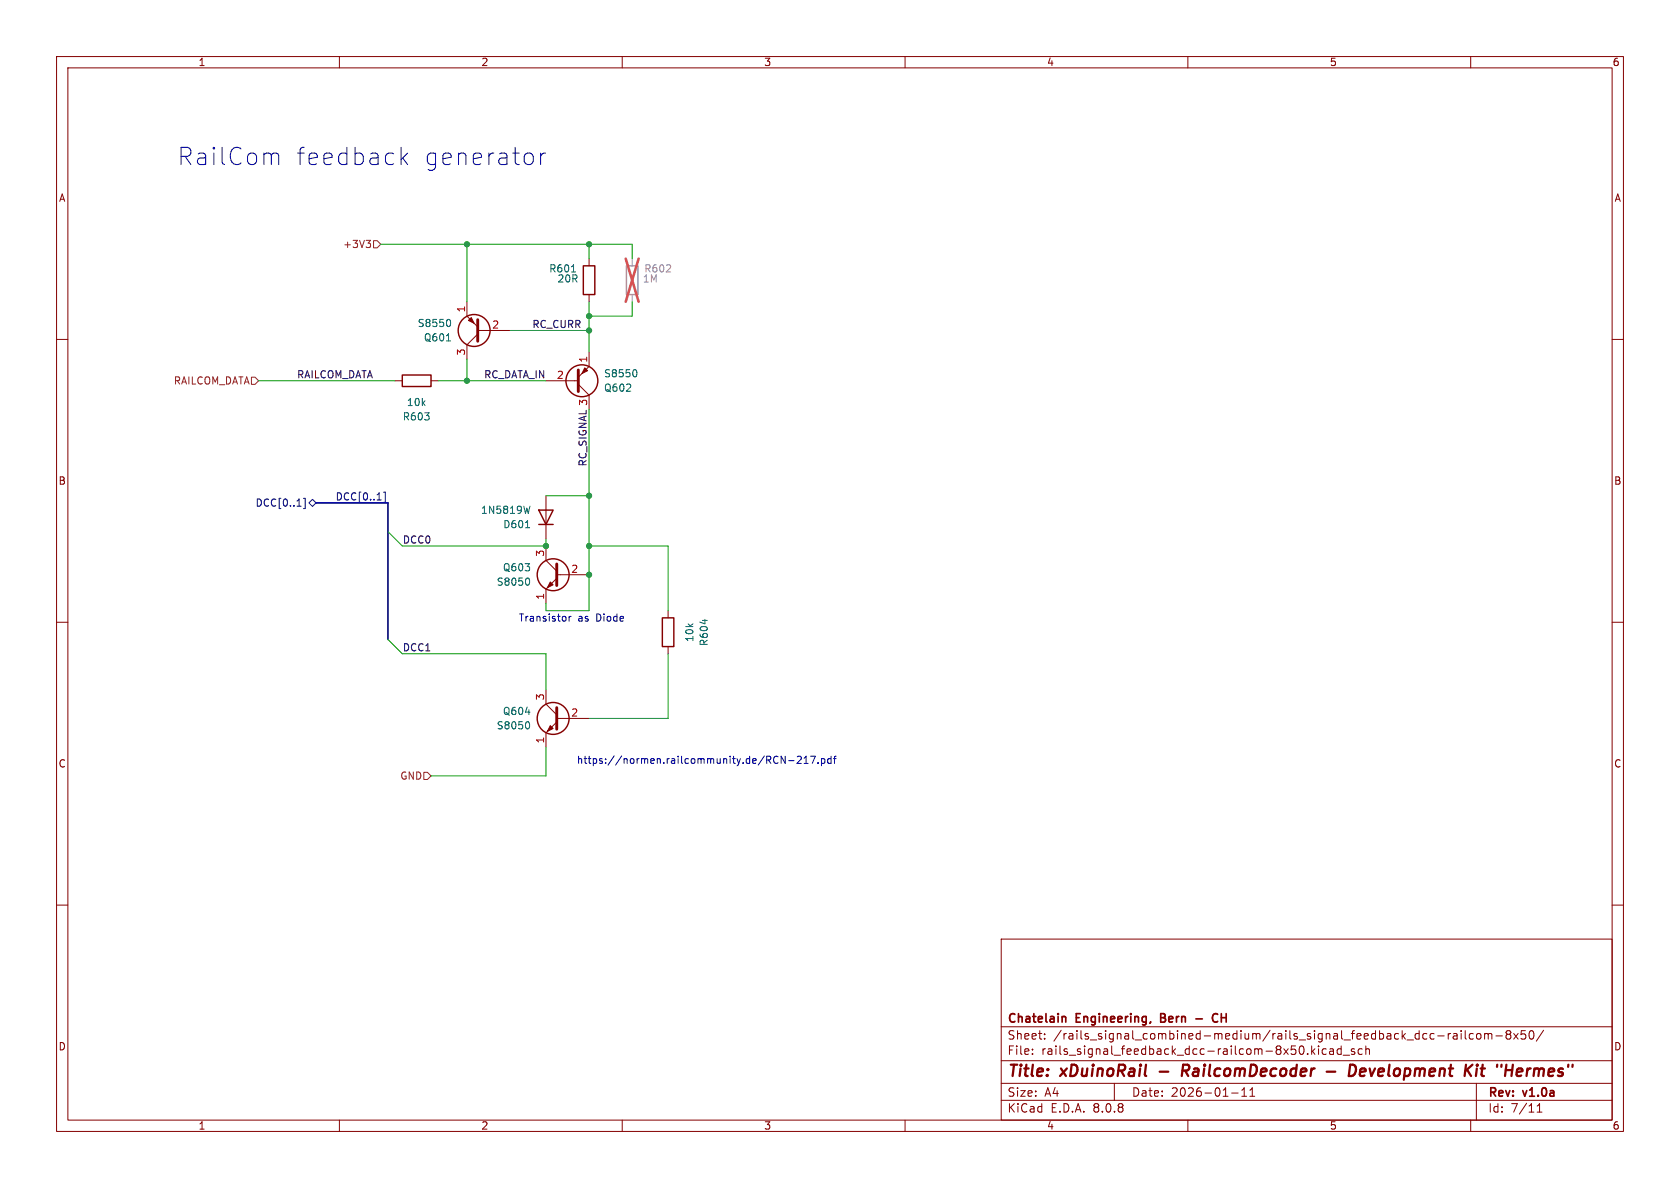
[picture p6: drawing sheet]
<svg xmlns="http://www.w3.org/2000/svg" width="297mm" height="210mm" viewBox="0 0 297 210" stroke-linecap="round" stroke-linejoin="round" font-family="sans-serif">
<g fill="none" stroke="#840000" stroke-width=".18">
<path d="M10 10h277v190h-277zM12 12h273v186h-273zM60 10v2M110 10v2M160 10v2M210 10v2M260 10v2M82.5 53.3v2.6l2 1.9M84.5 58.4h5.7M84.5 59.1l-2 1.9v2.5M104.1 45.7v1.3M104.1 52.1v1.2"/>
<path d="M10 60h2M69.8 67.3h1.3M76.2 67.3h1.3M96.5 67.3h5.7M102.2 67.9l1.9 2v2.5M104.1 62.2v2.6l-1.9 1.9M285 60h2M96.5 96.5v2.6l1.9 1.9M96.5 87.6v7.7M10 110h2M98.4 102.2l-1.9 1.9v2.6M98.4 101.6h5.7"/>
<path d="M118.1 108v1.2M118.1 114.3v1.3M285 110h2M96.5 121.9v2.6l1.9 1.9M98.4 127.6l-1.9 1.9v2.6M98.4 127h5.7M10 160h2M177 166h108v32h-108zM285 160h2M60 198v2M110 198v2M160 198v2"/>
<path d="M177 194.5h108M177 191.5h108M177 187.5h108M177 181.5h108M182.5 186.3v.1M182.5 185.5v.1M184.7 183.6v.1M184.7 182.8v.1M197 191.5v3M210 198v2M217.7 193.2h1.2M219.5 193.8h.9"/>
<path d="M219.5 192.7l.5-.4v1.5M221 193.8h.8M221 192.7l.4-.4v1.5M231.9 184.9v1.5M232 185.8l.5 .6M232.5 185.4l-.6 .6M233.1 185.4v1M234.5 185.5l-.5-.1-.3 .3v.4l.2 .2h.6M235.1 185.5h.6v.9M235.7 185.8h-.5a.29 .29 0 0 0-.2 .3 .29 .29 0 0 0 .2 .3l.5-.1M237.1 185.5l-.4-.1-.3 .3v.4l.1 .2h.6M237.1 184.9v1.5"/>
<path d="M237.5 186.5h1.1M239.5 185.5l-.4-.1-.2 .2 .1 .2 .5 .2v.3h-.6M240.8 185.5l-.4-.1-.3 .3v.4l.1 .2h.6M241.5 185.5l.2-.1 .3 .1 .1 .9M241.5 184.9v1.5M254.2 183.1h1.1M256 182.7v1M256.5 182.7l-.3 .1-.2 .2M257 182.8h.5l.1 .9M257.6 183.1h-.5a.29 .29 0 0 0-.2 .3 .29 .29 0 0 0 .2 .3l.5-.1M258.3 182.2v.1M258.3 182.7v1"/>
<path d="M259 182.2v1.3l.2 .2M260 198v2M260.5 182.8l-.5-.1-.3 .3v.4l.2 .2h.6M261 191.5v6.5M261.2 182.8l.3-.1 .3 .3v.4l-.3 .3-.3-.1-.2-.2v-.4zM262.5 182.8l.4-.1 .2 .2M262.5 182.7v1M263.1 182.9l.2-.2 .4 .1v.9M263.1 182.9v.8M264.5 183.1h1.1M266.5 182.8l-.3 .3 .1 .5 .2 .1 .5-.1 .1-.2-.1-.4-.2-.2M266.5 182.8l-.3-.2 .3-.4 .5 .1 .1 .2-.3 .3"/>
<path d="M266.5 182.8h.3M267.6 182.7l.8 1M268.4 182.7l-.8 1M269.7 182.2h-.7l-.1 .7 .2-.1h.5l.1 .3v.5l-.2 .1-.6-.1M270.5 182.3l.2-.1a.81 .81 0 0 1 .6 .6 .81 .81 0 0 1-.3 .8l-.2 .1a.81 .81 0 0 1-.3-1.4zM271.7 196.6h.9M271.7 195.5l.5-.4v1.5M272.9 182.1l-1.3 2"/>
</g>
<g fill="none" stroke="#840000" stroke-width=".4">
<path d="M205 189.4h1.5M209.5 189.3l.6 .9M209.9 188.2h-.7l-.3 2M210 189.2l-1 .1M234.5 189.4h1.6M238.4 190.2l.3-2h.5a1.08 1.08 0 0 1 .5 1.1 1.08 1.08 0 0 1-.8 .9M241.2 188.9l-.6 .1-.2 .9 .2 .3h.4M241.4 189.4l-1 .1M261.1 188.9l-.2 1.3M261.2 188.2l-.1 .2M261.2 188.2l-.1 .1v.1M261.2 188.2l.1 .1-.2 .1"/>
<path d="M261.8 188.9h.7M262.1 188.2l-.2 1.7 .1 .2 .3 .1M269.1 189l-.2-.1-.6 .1-.2 .9 .2 .3 .6-.1M269.1 189.4l-1 .1"/>
</g>
<path d="M188 179.7h.2l.2 .2v.8M205.2 179.9h.5M205.7 179.2h-.5v1.5h.6M215.3 179.3a.6 .6 0 0 0-.8 0 .6 .6 0 0 0-.2 .7 .56 .56 0 0 0 .3 .6 .56 .56 0 0 0 .7-.1M211.4 180.1h1.2" fill="none" stroke="#840000" stroke-width=".3"/>
<path d="M98.4 99.7v3.8M98.4 125.1v3.8" fill="none" stroke="#840000" stroke-width=".51"/>
<g fill="#840000" stroke="#840000" stroke-width=".18">
<path d="M97.3 102.9l.5 .5-1 .5z"/>
<path d="M83.3 56.1l.5 1.1-1-.6z"/>
<path d="M97.3 128.3l.5 .5-1 .5z"/>
<path d="M103.4 65l.5 .5-1 .5z"/>
</g>
<g fill="none" stroke="#840000" stroke-width=".25">
<path d="M103.1 47h2.1v5.1h-2.1zM71.1 66.3h5.1v2h-5.1zM95.2 90.2h2.6l-1.3 2.5zM95.2 92.7h2.6M117.1 109.2h2v5.1h-2z"/>
<circle cx="83.8" cy="58.4" r="2.82"/>
<circle cx="102.9" cy="67.3" r="2.82"/>
<circle cx="97.8" cy="101.6" r="2.82"/>
<circle cx="97.8" cy="127" r="2.82"/>
</g>
<path d="M79.4 56.5a.79 .79 0 0 1 0 1.2M101 48.1h.8M78.9 60.3h.8M112.3 65.3a.79 .79 0 0 1 0 1.3M92.9 93.3h.7M93.7 89.5l-.3 1.2M93.3 102.2a.79 .79 0 0 1 0 1.2M124.6 109.5v.8M93.3 127.6a.79 .79 0 0 1 0 1.2" fill="none" stroke="#006464" stroke-width=".18"/>
<g fill="#840000" stroke="#840000" stroke-width=".51">
<path d="M84.5 56.5v3.8z"/>
<path d="M102.2 65.4v3.8z"/>
</g>
<path d="M110.7 47h2.1v5.1h-2.1z" fill="none" stroke="#9c9b98" stroke-width=".25"/>
<path d="M111.8 45.7v1.3M111.8 52.1v1.2" fill="none" stroke="#9c9b98" stroke-width=".18"/>
<path d="M110.6 45.7l2.3 7.6M112.9 45.7l-2.3 7.6" fill="none" stroke="#e75356" stroke-width=".46"/>
<path d="M64.7 42.5h.8l-.4 .5M65.3 43l.2 .2v.3l-.2 .3M66 42.5h.7l.6 .7-.6 .6h-.7zM44.4 66.7h.7l.6 .6-.6 .6h-.7zM74.9 136.5h.7l.6 .7-.6 .6h-.7z" fill="none" stroke="#725600" stroke-width=".18"/>
<path d="M53.7 88.1h.3v1.8h-.3M54.6 88.9l.6-.6 .7 .6-.7 .6zM67.8 87h.3v1.8h-.3" fill="none" stroke="#000084" stroke-width=".18"/>
<g fill="none" stroke="#0000c2" stroke-width=".18">
<path d="M48.4 27.1l.7 .1 .2 .3v1.6M71.2 27.9l.9 1.2M72.1 27.1l-1.2 1.1M95.6 27.1v2M96.4 27.1a.78 .78 0 0 0-.8 .5M100.6 109v.8M101 109l-.4 .2M138.1 133.7l.7 1.2v-1.2M139.4 134.5h1M140.9 133.8l.5-.1 .3 .3-.8 .9h.8M142.1 134.9h.8M142.1 134l.4-.3v1.2"/>
<path d="M143.3 133.7h.8l-.5 1.2M144.6 134.8v.1M145.2 134.2l.4-.1 .2 .2-.1 .6h-.5M145.2 134.1v1.3M146.9 134.2l-.3-.1-.3 .2 .1 .6h.5M146.9 133.7v1.2M147.3 134.1h.5M147.8 133.7l-.3 .2v1"/>
</g>
<path d="M55.9 88.9h12.7v24.1" fill="none" stroke="#000084" stroke-width=".3"/>
<g fill="none" stroke="#009600" stroke-width=".18">
<path d="M67.3 43.2h44.5v2.5M82.5 43.2v10.1M90.2 58.4h13.9M104.1 43.2v2.5M104.1 53.3v8.9M111.8 53.3v2.6h-7.7M45.7 67.3h24.1M77.5 67.3h19M82.5 63.5v3.8M104.1 72.4v35.6h-7.6v-1.3M68.6 94l2.5 2.5h25.4v-1.2M96.5 87.6h7.6"/>
<path d="M104.1 96.5h14v11.5M68.6 113l2.5 2.6h25.4v6.3M118.1 115.6v11.4h-14M96.5 132.1v5.1h-20.3"/>
</g>
<g fill="#009600" stroke="#009600" stroke-width=".18">
<circle cx="104.1" cy="43.2" r=".46"/>
<circle cx="82.5" cy="67.3" r=".46"/>
<circle cx="104.1" cy="55.9" r=".46"/>
<circle cx="104.1" cy="58.4" r=".46"/>
<circle cx="82.5" cy="43.2" r=".46"/>
<circle cx="104.1" cy="96.5" r=".46"/>
<circle cx="104.1" cy="87.6" r=".46"/>
<circle cx="104.1" cy="101.6" r=".46"/>
<circle cx="96.5" cy="96.5" r=".46"/>
</g>
<g font-size="4.2" fill="#0000c2">
<text x="31.4" y="29.4">RailCom</text>
<text x="52.2" y="29.4">feedback</text>
<text x="74.7" y="29.4">generator</text>
</g>
<g font-size="2.8" fill="#840000">
<text x="178" y="190.9">Title:</text>
<text x="187.7" y="190.9">xDuinoRail</text>
<text x="210.6" y="190.9">RailcomDecoder</text>
<text x="236.9" y="190.9">-</text>
<text x="241.7" y="190.9">Development</text>
<text x="263" y="190.9">Kit</text>
<text x="269.4" y="190.9">&quot;Hermes&quot;</text>
</g>
<g font-size="2.1" fill="#840000">
<text x="178" y="184">Sheet:</text>
<text x="178" y="181.2">Chatelain</text>
<text x="186.2" y="184">/rails_signal_combined-medium/rails_signal_feedback_dcc-railcom-8x50/</text>
<text x="190.3" y="181.2">Engineering,</text>
<text x="205.8" y="181.2">Bern</text>
<text x="216.3" y="181.2">CH</text>
<text x="178" y="186.7">File:</text>
<text x="184.1" y="186.7">rails_signal_feedback_dcc-railcom-8x50.kicad_sch</text>
<text x="178" y="196.9">KiCad</text>
<text x="178" y="194.1">Size:</text>
<text x="184.7" y="194.1">A4</text>
<text x="185.7" y="196.9">E.D.A.</text>
<text x="193.3" y="196.9">8.0.8</text>
<text x="200" y="194.1">Date:</text>
<text x="207" y="194.1">2026-01-11</text>
<text x="263" y="194.3">Rev:</text>
<text x="263" y="196.9">Id:</text>
<text x="267.1" y="196.9">7/11</text>
<text x="269.4" y="194.3">v1.0a</text>
</g>
<g font-size="1.8" fill="#840000">
<text x="35" y="11.9">1</text>
<text x="85" y="11.9">2</text>
<text x="135" y="11.9">3</text>
<text x="185" y="11.9">4</text>
<text x="235" y="11.9">5</text>
<text x="285" y="11.9">6</text>
<text x="10.3" y="35.9">A</text>
<text x="285.3" y="35.9">A</text>
<text x="10.3" y="85.9">B</text>
<text x="285.3" y="85.9">B</text>
<text x="10.3" y="135.9">C</text>
<text x="285.3" y="135.9">C</text>
<text x="10.3" y="185.9">D</text>
<text x="285.3" y="185.9">D</text>
<text x="35" y="199.9">1</text>
<text x="85" y="199.9">2</text>
<text x="135" y="199.9">3</text>
<text x="185" y="199.9">4</text>
<text x="235" y="199.9">5</text>
<text x="285" y="199.9">6</text>
</g>
<g font-size="1.8" fill="#725600">
<text x="60.6" y="44">+3V3</text>
<text x="30.6" y="68.2">RAILCOM_DATA</text>
<text x="70.7" y="138">GND</text>
</g>
<g font-size="1.8" fill="#006464">
<text x="97" y="48.4">R601</text>
<text x="98.5" y="50.1">20R</text>
<text x="73.7" y="58">S8550</text>
<text x="74.8" y="60.6">Q601</text>
<text x="71.8" y="72">10k</text>
<text x="106.7" y="66.9">S8550</text>
<text x="106.7" y="69.4">Q602</text>
<text x="71.1" y="74.5">R603</text>
<text x="84.9" y="91">1N5819W</text>
<text x="88.9" y="93.6">D601</text>
<text x="88.8" y="101.2">Q603</text>
<text x="87.7" y="103.7">S8050</text>
<text x="122.8" y="113.6" transform="rotate(-90 122.8 113.6)">10k</text>
<text x="125.3" y="114.3" transform="rotate(-90 125.3 114.3)">R604</text>
<text x="87.7" y="129.1">S8050</text>
<text x="88.8" y="126.6">Q604</text>
</g>
<g font-size="1.8" fill="#939391">
<text x="113.5" y="50.1">1M</text>
<text x="113.8" y="48.4">R602</text>
</g>
<g font-size="1.8" fill="#a90000">
<text x="82.3" y="55.3" transform="rotate(-90 82.3 55.3)">1</text>
<text x="86.9" y="58.2">2</text>
<text x="82.3" y="62.9" transform="rotate(-90 82.3 62.9)">3</text>
<text x="103.9" y="64.2" transform="rotate(-90 103.9 64.2)">1</text>
<text x="98.4" y="67.1">2</text>
<text x="96.3" y="98.5" transform="rotate(-90 96.3 98.5)">3</text>
<text x="100.9" y="101.3">2</text>
<text x="96.3" y="106.1" transform="rotate(-90 96.3 106.1)">1</text>
<text x="96.3" y="123.9" transform="rotate(-90 96.3 123.9)">3</text>
<text x="96.3" y="131.5" transform="rotate(-90 96.3 131.5)">1</text>
<text x="100.9" y="126.7">2</text>
</g>
<g font-size="1.8" fill="#0f0f0f">
<text x="94" y="58.1">RC_CURR</text>
<text x="52.4" y="67">RAILCOM_DATA</text>
<text x="85.5" y="67">RC_DATA_IN</text>
<text x="103.8" y="82.6" transform="rotate(-90 103.8 82.6)">RC_SIGNAL 3</text>
<text x="71.1" y="96.2">DCC0</text>
<text x="71.1" y="115.2">DCC1</text>
</g>
<g font-size="1.8" fill="#000084">
<text x="45.1" y="89.8">DCC[0..1]</text>
<text x="59.2" y="88.6">DCC[0..1]</text>
</g>
<g font-size="1.8" fill="#0000c2">
<text x="91.6" y="110.1">Transistor</text>
<text x="102.2" y="110.1">as</text>
<text x="105.5" y="110.1">Diode</text>
<text x="101.9" y="135.2">https://normen.railcommunity.de/RCN-217.pdf</text>
</g>
</svg>
